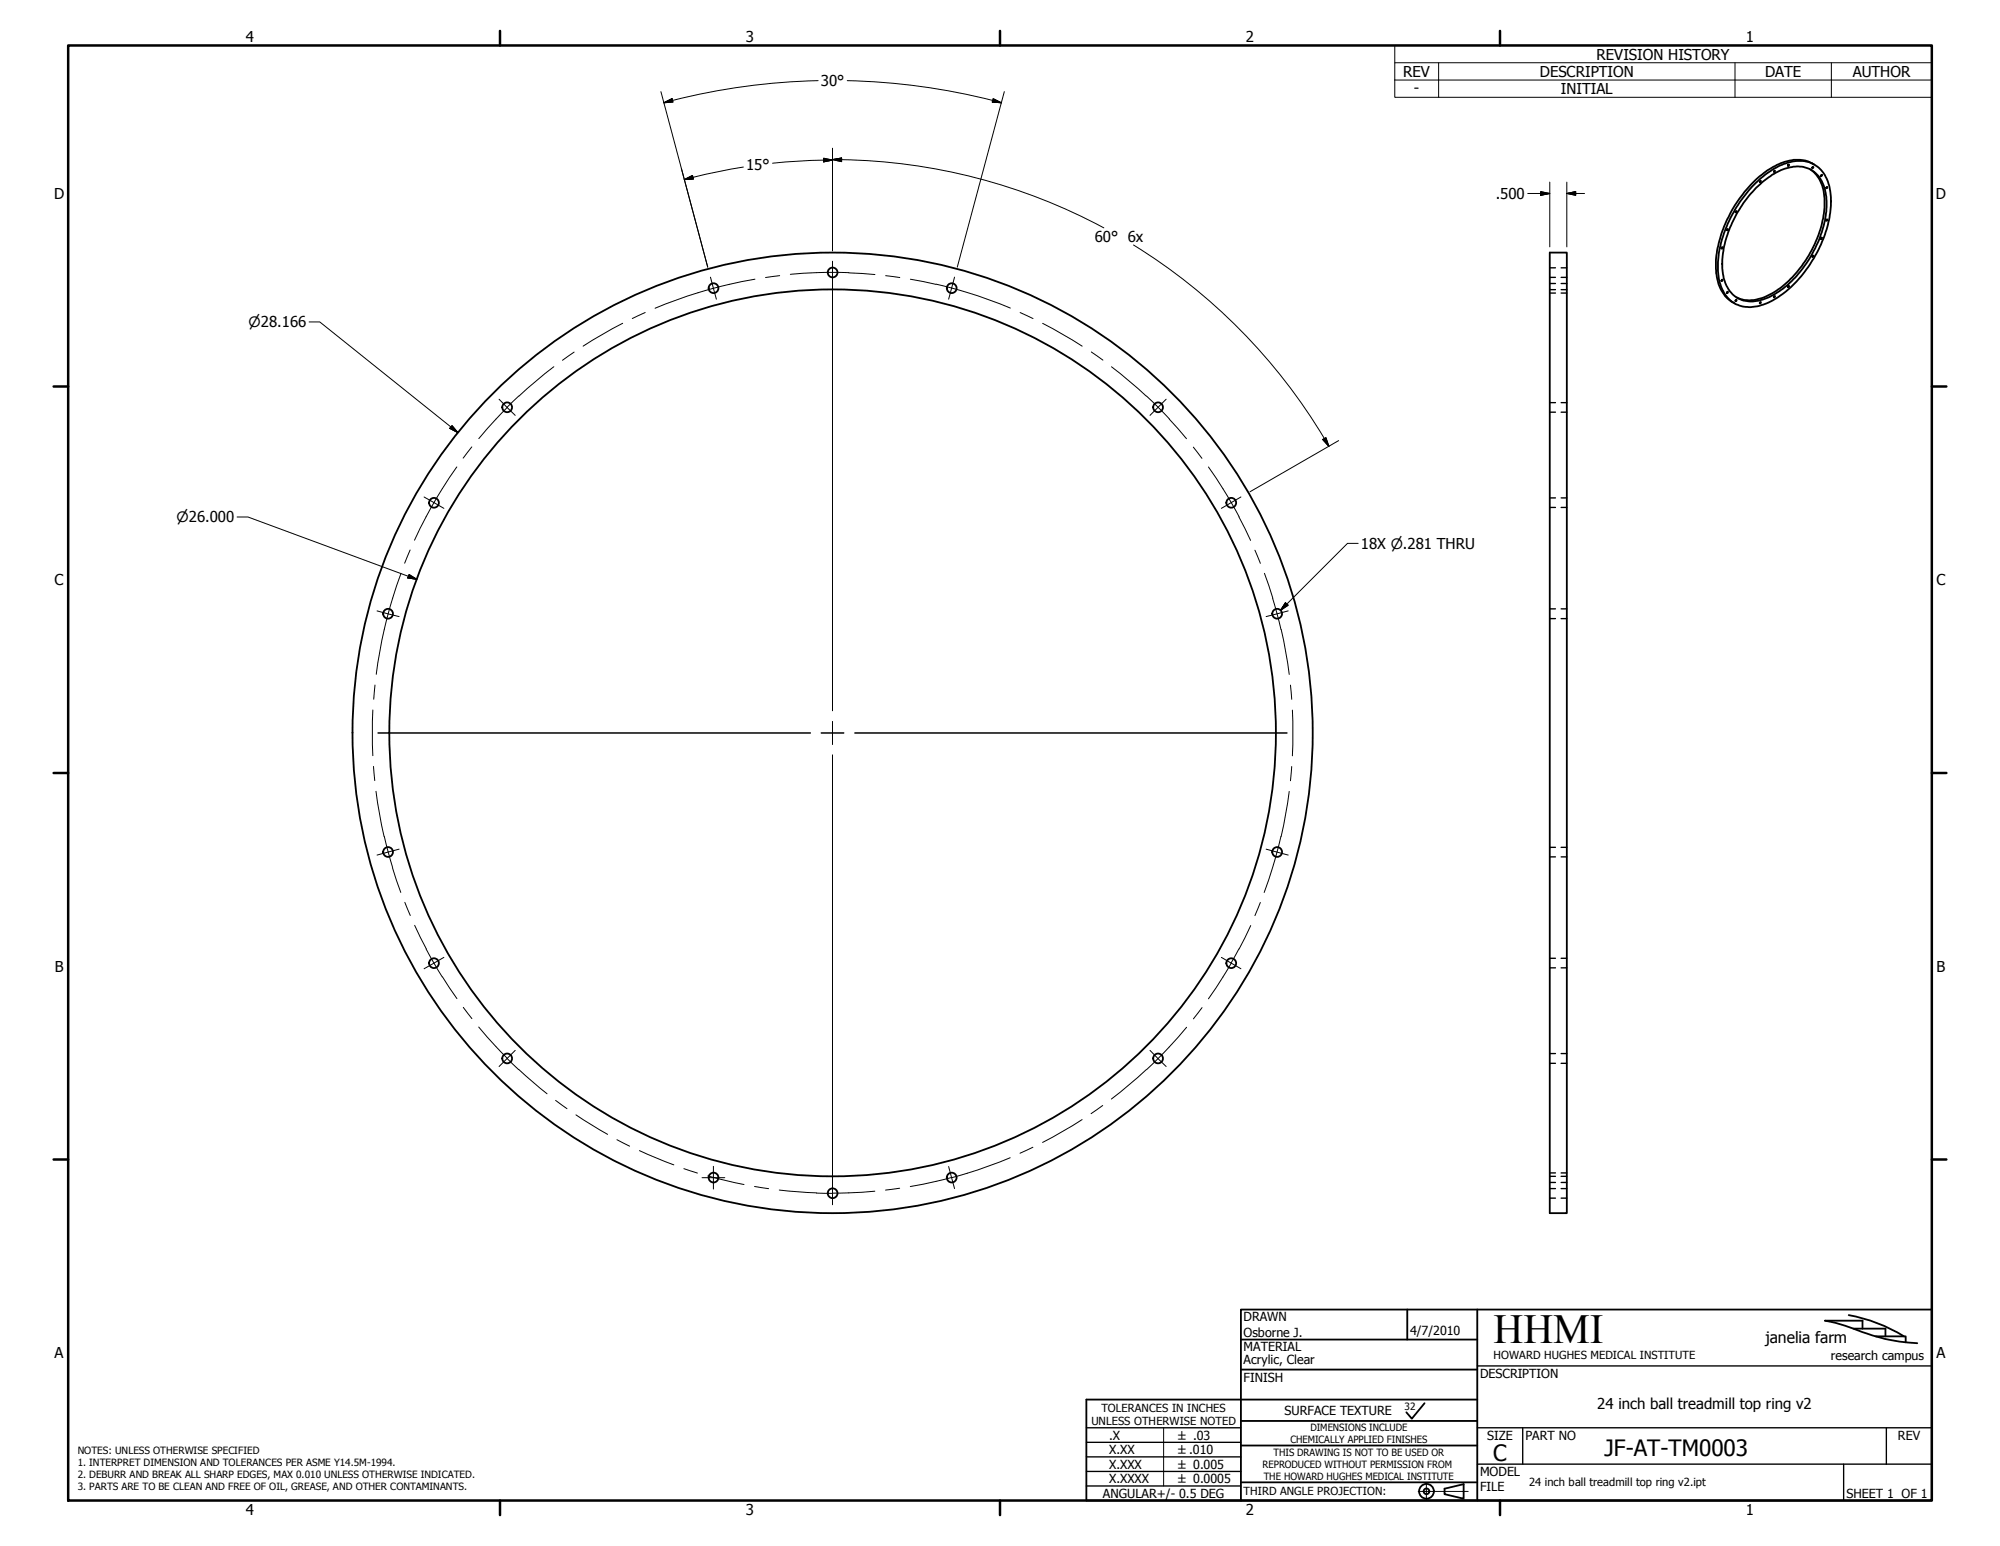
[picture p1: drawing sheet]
<svg xmlns="http://www.w3.org/2000/svg" width="559mm" height="432mm" viewBox="0 0 559 432" stroke-linecap="round" stroke-linejoin="round" font-family="sans-serif">
<!-- layer: Visible (ANSI) -->
<g fill="none" stroke="#000" stroke-width=".51">
<path d="M485 59h.2l-.1 .3-.2-.1zM489.6 52.1a21.1 21.1 0 0 1 11.9-7.1 8.5 8.5 0 0 1 9.7 7.3 28.1 28.1 0 0 1-4.1 19.2 29.1 29.1 0 0 1-14.5 13.6 8.9 8.9 0 0 1-9.9-1.9 14.2 14.2 0 0 1-2.6-11.3 36.3 36.3 0 0 1 9.5-19.8zM490.7 52.5a18.1 18.1 0 0 1 11.3-6 7.8 7.8 0 0 1 8 6.9 25.4 25.4 0 0 1-3.2 16.6 27 27 0 0 1-14.2 13.6 7.9 7.9 0 0 1-11.1-6.5 27.2 27.2 0 0 1 4.5-18.6l2.4-3.4zM491.7 50.6l.3-.1-.1 .4-.2-.1zM495.7 47.8l.2-.1-.1 .3-.2-.1zM505.8 47.3a10.5 10.5 0 0 1 4 9.3 32.4 32.4 0 0 1-11.5 23.1 14.4 14.4 0 0 1-11.1 4.1l-2-.7M506.9 46a10.6 10.6 0 0 0-10.9 .4 32.8 32.8 0 0 0-13.4 14.8 26.4 26.4 0 0 0-2.7 17.2 9.4 9.4 0 0 0 4.7 6.3M508.9 48.8l.2 .2-.3 .2zM433 70.5h4.8v268.3h-4.8zM481.1 69.1l.2-.1-.2 .5zM481.1 78.1l.2 .3-.3 .1zM482.5 64.1l.3-.1-.1 .3h-.2z"/>
<path d="M499.6 79.9h.3l-.2 .3zM508.8 66.5l.3-.1-.2 .3zM485 83.8l.2 .1-.3 .2zM491.8 84.4l.2 .1-.3 .2zM495.7 82.7h.2l-.1 .4-.2-.1z"/>
<circle cx="499.7" cy="46.1" r=".16"/>
<circle cx="506.5" cy="46.8" r=".16"/>
<circle cx="510.4" cy="52.4" r=".19"/>
<circle cx="232.6" cy="76.1" r="1.37"/>
<circle cx="506.5" cy="71.5" r=".16"/>
<circle cx="510.4" cy="61.5" r=".18"/>
<circle cx="199.4" cy="80.5" r="1.37"/>
<circle cx="265.9" cy="80.5" r="1.37"/>
<circle cx="482.6" cy="81.6" r=".19"/>
<circle cx="141.7" cy="113.8" r="1.37"/>
<circle cx="323.6" cy="113.8" r="1.37"/>
<circle cx="121.3" cy="140.4" r="1.37"/>
<circle cx="344" cy="140.4" r="1.37"/>
<circle cx="108.4" cy="171.4" r="1.37"/>
<circle cx="356.8" cy="171.4" r="1.37"/>
<circle cx="232.6" cy="204.7" r="123.9"/>
<circle cx="232.6" cy="204.7" r="134.2"/>
<circle cx="108.4" cy="238" r="1.37"/>
<circle cx="356.8" cy="238" r="1.37"/>
<circle cx="121.3" cy="269" r="1.37"/>
<circle cx="344" cy="269" r="1.37"/>
<circle cx="141.7" cy="295.6" r="1.37"/>
<circle cx="323.6" cy="295.6" r="1.37"/>
<circle cx="199.4" cy="328.9" r="1.37"/>
<circle cx="232.6" cy="333.3" r="1.37"/>
<circle cx="265.9" cy="328.9" r="1.37"/>
</g>
<!-- layer: Hidden (ANSI) -->
<g fill="none" stroke="#000" stroke-width=".38">
<path d="M433 79.2h1.6M433 77.5h1.6M433 74.8h1.6M436.2 79.2h1.6M436.2 77.5h1.6M436.2 74.8h1.6M433 80.9h1.6M433 81.9h1.6M436.2 80.9h1.6M436.2 81.9h1.6M433 115.1h1.6M433 112.5h1.6"/>
<path d="M436.2 115.1h1.6M436.2 112.5h1.6M433 139.1h1.6M436.2 139.1h1.6M433 141.7h1.6M436.2 141.7h1.6M433 172.8h1.6M433 170.1h1.6M436.2 172.8h1.6M436.2 170.1h1.6M433 239.3h1.6M433 236.7h1.6"/>
<path d="M436.2 239.3h1.6M436.2 236.7h1.6M433 270.3h1.6M433 267.7h1.6M436.2 270.3h1.6M436.2 267.7h1.6M433 297h1.6M433 294.3h1.6M436.2 297h1.6M436.2 294.3h1.6M433 328.5h1.6M433 330.3h1.6"/>
<path d="M433 327.6h1.6M433 334.6h1.6M433 332h1.6M436.2 328.5h1.6M436.2 330.3h1.6M436.2 327.6h1.6M436.2 334.6h1.6M436.2 332h1.6"/>
</g>
<!-- layer: Border (ANSI) -->
<g fill="none" stroke="#000" stroke-width=".7">
<path d="M19 12.7h520.8v406.4h-520.8zM139.7 8.6v4.1M279.4 8.6v4.1M419.1 8.6v4.1M15 107.9h4M539.8 107.9h4M15 215.9h4M539.8 215.9h4M15 323.8h4M539.8 323.8h4M139.7 419.1v4.1M279.4 419.1v4.1"/>
<path d="M419.1 419.1v4.1"/>
</g>
<!-- layer: Title (ANSI) -->
<g fill="none" stroke="#000" stroke-width=".51">
<path d="M346.7 374.1h66M393.2 365.8v8.3M412.7 365.8v53.3M516.5 367.3a44.8 44.8 0 0 1 15.5 5.9M517.8 371.1h9v2.2M520.4 371.1v-2.2h-10.5a63.1 63.1 0 0 1 11.8 3.6l4.9 1.5a49.3 49.3 0 0 0 9.1 1.2M524.1 373.3h8.3v1.6M346.7 396.9h66M346.7 382.5h66M398 391.9l-3.5 4.3-1.6-1.7M412.7 390.9h-109.2v28.2h236.3v-53.3h-193.1v53.3M346.7 414h66"/>
<path d="M346.7 403.7h66M403.6 415.8l5.3-1.3v4.1l-5.3-1.3z"/>
<circle cx="398.6" cy="416.5" r="2.06"/>
<circle cx="398.6" cy="416.5" r=".79"/>
</g>
<!-- layer: Sketch Geometry (ANSI) -->
<path d="M325.1 398.8v16.2" fill="none" stroke="#000" stroke-width=".28"/>
<!-- layer: Centerline (ANSI) -->
<g fill="none" stroke="#000" stroke-width=".28">
<path d="M210.9 78l-11.5 2.5a128.7 128.7 0 0 0-16.4 5.6M217.8 77l-3.9 .5M237.2 76.2l7.3 .5M237.2 76.2l-8.4-.1-8 .5M247.5 77l3.9 .5M254.4 78l7.1 1.4M261.5 79.4l4.4 1.1a128.5 128.5 0 0 1 16.4 5.5M160.4 98.3l-3.2 2.3M174 90.3l-6.1 3.3-5 3.1M180.3 87.3l-3.6 1.7M285 87.3l3.6 1.7M291.3 90.3l5.1 2.8 6 3.6"/>
<path d="M304.9 98.3l3.3 2.3M141.7 113.8l-7.9 8.7M144.9 110.6l-3.2 3.1M154.8 102.4l-5.5 4.4-4.3 3.8M310.5 102.4a121.7 121.7 0 0 1 16.2 14.6M326.7 117l4.8 5.5M127.6 130.4l-6.4 10-5.4 10.5M131.8 124.8l-2.4 3.2M333.4 124.9l2.4 3.1M337.6 130.4l4.4 6.7 4.2 7.2M114.6 153.6l-1.5 3.7M346.2 144.4l3.2 6.5"/>
<path d="M350.6 153.7l1.6 3.6M112 160.1l-3.5 11.3a128.5 128.5 0 0 0-3.4 16.9M353.3 160.1l2.3 7M355.6 167.1l2.3 8.7M358 175.8l1.3 6.8 .9 5.8M104.2 198.3l-.2 5.8 .2 7M104.8 191.3l-.4 4M360.6 191.3l.3 4M361.1 198.3l.2 7-.2 5.8M104.4 214.1l.3 3.9M360.9 214.1l-.3 4M105.1 221l.8 5.8 1.4 6.8"/>
<path d="M107.4 233.6l2.5 9.5 2.1 6.2M357.9 233.6l-2.2 8.1-2.5 7.6M360.2 221l-1.1 6.9-1.1 5.7M113.1 252l1.5 3.7M115.9 258.5l3.2 6.5M349.5 258.5l-3.3 6.6M352.1 252.1l-1.5 3.6M119 265l4.6 7.9M123.6 272.8l4.1 6.1M344 269l-6.4 10M346.1 265l-2.1 4M129.4 281.4l2.5 3.1"/>
<path d="M133.7 286.8l8 8.8M141.7 295.6l3.2 3.2 8 6.7M320.3 298.7l-4.4 3.9-5.4 4.4M331.5 286.9l-5.2 6-6 5.9M335.9 281.4l-2.5 3.2M155.2 307.3l3.2 2.4M160.9 311.4l8.9 5.4M172.4 318.3l3.5 1.8M302.3 312.7l-4.9 3-6.1 3.4M308.1 308.8l-3.3 2.3M178.7 321.4l9.6 4M191.1 326.4l3.8 1.2"/>
<path d="M197.8 328.4l10.1 2.4M210.8 331.4l4 .6M217.7 332.4l10.4 .8M228.1 333.2l4.5 .1M244.4 332.7l-11.8 .5M251.4 331.9l-4 .5M265.9 328.9l-11.6 2.5M282.3 323.4a128.6 128.6 0 0 1-16.4 5.5M288.6 320.4l-3.6 1.7M396.2 416.6h14M398.5 414.3v4.5"/>
</g>
<!-- layer: Title (ANSI) -->
<path d="M303.5 398.8h43.2M412.7 398.8h127.1M412.7 381.5h127.1M425.4 398.8v10.1M527 398.8v10.1M303.5 415h43.2M303.5 411h43.2M303.5 406.9h43.2M303.5 402.8h43.2M412.7 408.9h127.1M515.1 408.9v10.2" fill="none" stroke="#000" stroke-width=".38"/>
<!-- layer: Symbol (ANSI) -->
<path d="M389.7 17.5v-4.8h150.1v4.8M402 17.5v9.7M484.8 17.5v9.7M511.7 17.5v9.7M539.8 17.5h-150.1v4.9M539.8 17.5v9.7h-150.1v-4.8M389.7 22.4h150.1M379.5 151.8h-3l-18.7 18.7M359.2 168.3l.7 .7-2.1 1.5z" fill="none" stroke="#000" stroke-width=".28"/>
<!-- layer: Center Mark (ANSI) -->
<g fill="none" stroke="#000" stroke-width=".28">
<path d="M198.5 77.4l1.7 6.2M232.6 73v6.3M232.6 77.7v120.8M266.7 77.4l-1.7 6.2M139.4 111.5l4.6 4.5M325.8 111.5l-4.5 4.5M118.5 138.8l5.5 3.2M346.7 138.8l-5.5 3.2M105.3 170.6l6.2 1.6M359.9 170.6l-6.1 1.6M105.6 204.7h120.8M229.4 204.7h6.4"/>
<path d="M232.6 201.5v6.4M232.6 210.9v120.8M238.8 204.7h120.8M111.5 237.2l-6.2 1.6M353.8 237.2l6.1 1.6M124 267.4l-5.5 3.2M341.2 267.4l5.5 3.2M144 293.4l-4.6 4.5M321.3 293.4l4.5 4.5M196.2 328.9h6.3M199.3 325.8v6.3M232.6 330.1v6.4"/>
<path d="M265 325.8l1.7 6.2"/>
</g>
<!-- layer: Dimension (ANSI) -->
<g fill="none" stroke="#000" stroke-width=".28">
<path d="M184.7 25.6l13 49-7.3-27.5M185.5 28.7l2.3-1.1 .2 .9zM228.6 22.5a181.1 181.1 0 0 0-43.1 6.2M236.7 22.5a181.1 181.1 0 0 1 43.1 6.2M277.5 27.6l2.3 1.1-2.6-.2zM280.6 25.6l-13.1 49M191.2 50.2l2.3-1.2 .2 1zM193.6 49.5l-2.4 .7M207.7 46.7l-7.1 1.2-6.9 1.6M230.1 44.2l2.5 .5-2.5 .5zM232.6 44.7l-8.4 .2-8.3 .7M232.6 44.6l2.5-.5v1z"/>
<path d="M232.6 41.4v28.6M232.6 44.6h2.5M235.1 44.6a160.1 160.1 0 0 1 73.3 19M426.8 54h6.2M430.5 53.5l2.5 .5-2.5 .5zM433 50.9v18.1M437.8 54l2.4-.5v1zM437.8 54h4.9M437.8 50.9v18.1M316.7 68.4a159.8 159.8 0 0 1 54.6 56.3M86.4 89.9h2.9l38.7 30.9M126.3 118.9l1.7 1.9-2.3-1.2z"/>
<path d="M369.6 122.7l.9-.5 .8 2.5zM374 123.1l-24.8 14.3M66.2 144.4h3.1l47.2 17.4M114.3 160.5l2.2 1.3-2.6-.4z"/>
</g>
<g fill="#000" stroke="#000" stroke-width=".28">
<path d="M185.5 28.7l2.3-1.1zM185.5 28.7l2.3-1.1 .2 .9zM277.2 28.5l2.6 .2zM277.5 27.6l2.3 1.1-2.6-.2zM191.2 50.2l2.3-1.2zM191.2 50.2l2.3-1.2 .2 1zM230.1 45.2l2.5-.5zM230.1 44.2l2.5 .5-2.5 .5zM232.6 44.6l2.5-.5zM232.6 44.6l2.5-.5v1zM430.5 54.5l2.5-.5zM430.5 53.5l2.5 .5-2.5 .5z"/>
<path d="M437.8 54l2.4-.5zM437.8 54l2.4-.5v1zM125.7 119.6l2.3 1.2zM126.3 118.9l1.7 1.9-2.3-1.2zM369.6 122.7l1.7 2zM369.6 122.7l.9-.5 .8 2.5zM113.9 161.4l2.6 .4zM114.3 160.5l2.2 1.3-2.6-.4z"/>
</g>
<!-- layer: Symbol (ANSI) -->
<path d="M359.2 168.3l-1.4 2.2zM359.2 168.3l.7 .7-2.1 1.5z" fill="#000" stroke="#000" stroke-width=".28"/>
<text font-size="11.6" x="417.3" y="375.2">HHMI</text>
<g font-size="6.3">
<text x="448.3" y="406.5">JF-AT-TM0003</text>
<text x="417.2" y="408.1">C</text>
</g>
<text font-size="4.4" x="493.3" y="375">janelia farm</text>
<g font-size="4.2">
<text x="68.7" y="11.7">4</text>
<text x="208.4" y="11.7">3</text>
<text x="348.1" y="11.7">2</text>
<text x="487.8" y="11.7">1</text>
<text x="446.1" y="16.6">REVISION HISTORY</text>
<text x="392" y="21.5">REV</text>
<text x="430.2" y="21.5">DESCRIPTION</text>
<text x="493.1" y="21.5">DATE</text>
<text x="517.7" y="21.5">AUTHOR</text>
<text x="229.4" y="24">30°</text>
<text x="395" y="26.1">-</text>
<text x="436.1" y="26.3">INITIAL</text>
<text x="208.5" y="47.6">15°</text>
<text x="15.1" y="55.5">D</text>
<text x="417.9" y="55.6">.500</text>
<text x="540.9" y="55.5">D</text>
<text x="305.9" y="67.6">60° 6x</text>
<text x="380.2" y="153.3">18X ⌀.281 THRU</text>
<text x="15.2" y="163.4">C</text>
<text x="541" y="163.4">C</text>
<text x="15.3" y="271.4">B</text>
<text x="541.1" y="271.4">B</text>
<text x="15.2" y="379.3">A</text>
<text x="541" y="379.3">A</text>
<text x="446.3" y="393.4">24 inch ball treadmill top ring v2</text>
<text x="68.7" y="423.2">4</text>
<text x="208.4" y="423.2">3</text>
<text x="348.1" y="423.2">2</text>
<text x="487.8" y="423.2">1</text>
</g>
<g font-size="4">
<text x="69.5" y="91.4">⌀28.166</text>
<text x="49.3" y="145.9">⌀26.000</text>
</g>
<g font-size="3.5">
<text x="347.5" y="369.1">DRAWN</text>
<text x="347.5" y="373.3">Osborne J.</text>
<text x="347.5" y="377.4">MATERIAL</text>
<text x="394" y="372.8">4/7/2010</text>
<text x="347.5" y="381.1">Acrylic, Clear</text>
<text x="511.6" y="380">research campus</text>
<text x="347.5" y="385.9">FINISH</text>
<text x="413.5" y="384.9">DESCRIPTION</text>
<text x="358.9" y="395.2">SURFACE TEXTURE</text>
<text x="309.9" y="402.1">.X</text>
<text x="309.9" y="406.1">X.XX</text>
<text x="415.5" y="402.1">SIZE</text>
<text x="426.2" y="402.1">PART NO</text>
<text x="530.3" y="402.1">REV</text>
<text x="309.9" y="410.2">X.XXX</text>
<text x="413.5" y="412.3">MODEL</text>
<text x="308.2" y="418.5">ANGULAR+/- 0.5 DEG</text>
<text x="309.9" y="414.3">X.XXXX</text>
<text x="413.5" y="416.5">FILE</text>
<text x="515.9" y="418.3">SHEET 1 OF 1</text>
</g>
<g font-size="3.3">
<text x="329.2" y="402.1">± .03</text>
<text x="329.2" y="406.2">±.010</text>
<text x="329.2" y="410.3">± 0.005</text>
<text x="329.2" y="414.3">± 0.0005</text>
</g>
<g font-size="3.1">
<text x="417.3" y="379.5">HOWARD HUGHES MEDICAL INSTITUTE</text>
<text x="307.7" y="394.3">TOLERANCES IN INCHES</text>
<text x="304.9" y="398">UNLESS OTHERWISE NOTED</text>
<text x="347.5" y="417.6">THIRD ANGLE PROJECTION:</text>
<text x="427.2" y="414.9">24 inch ball treadmill top ring v2.ipt</text>
</g>
<g font-size="2.8">
<text x="392.4" y="393.9">32</text>
<text x="366.1" y="399.7">DIMENSIONS INCLUDE</text>
<text x="21.7" y="406.2">NOTES: UNLESS OTHERWISE SPECIFIED</text>
<text x="355.9" y="406.6">THIS DRAWING IS NOT TO BE USED OR</text>
<text x="360.6" y="403">CHEMICALLY APPLIED FINISHES</text>
<text x="21.7" y="409.5">1. INTERPRET DIMENSION AND TOLERANCES PER ASME Y14.5M-1994.</text>
<text x="21.7" y="412.9">2. DEBURR AND BREAK ALL SHARP EDGES, MAX 0.010 UNLESS OTHERWISE INDICATED.</text>
<text x="352.7" y="409.9">REPRODUCED WITHOUT PERMISSION FROM</text>
<text x="353.1" y="413.3">THE HOWARD HUGHES MEDICAL INSTITUTE</text>
<text x="21.7" y="416.2">3. PARTS ARE TO BE CLEAN AND FREE OF OIL, GREASE, AND OTHER CONTAMINANTS.</text>
</g>
</svg>
